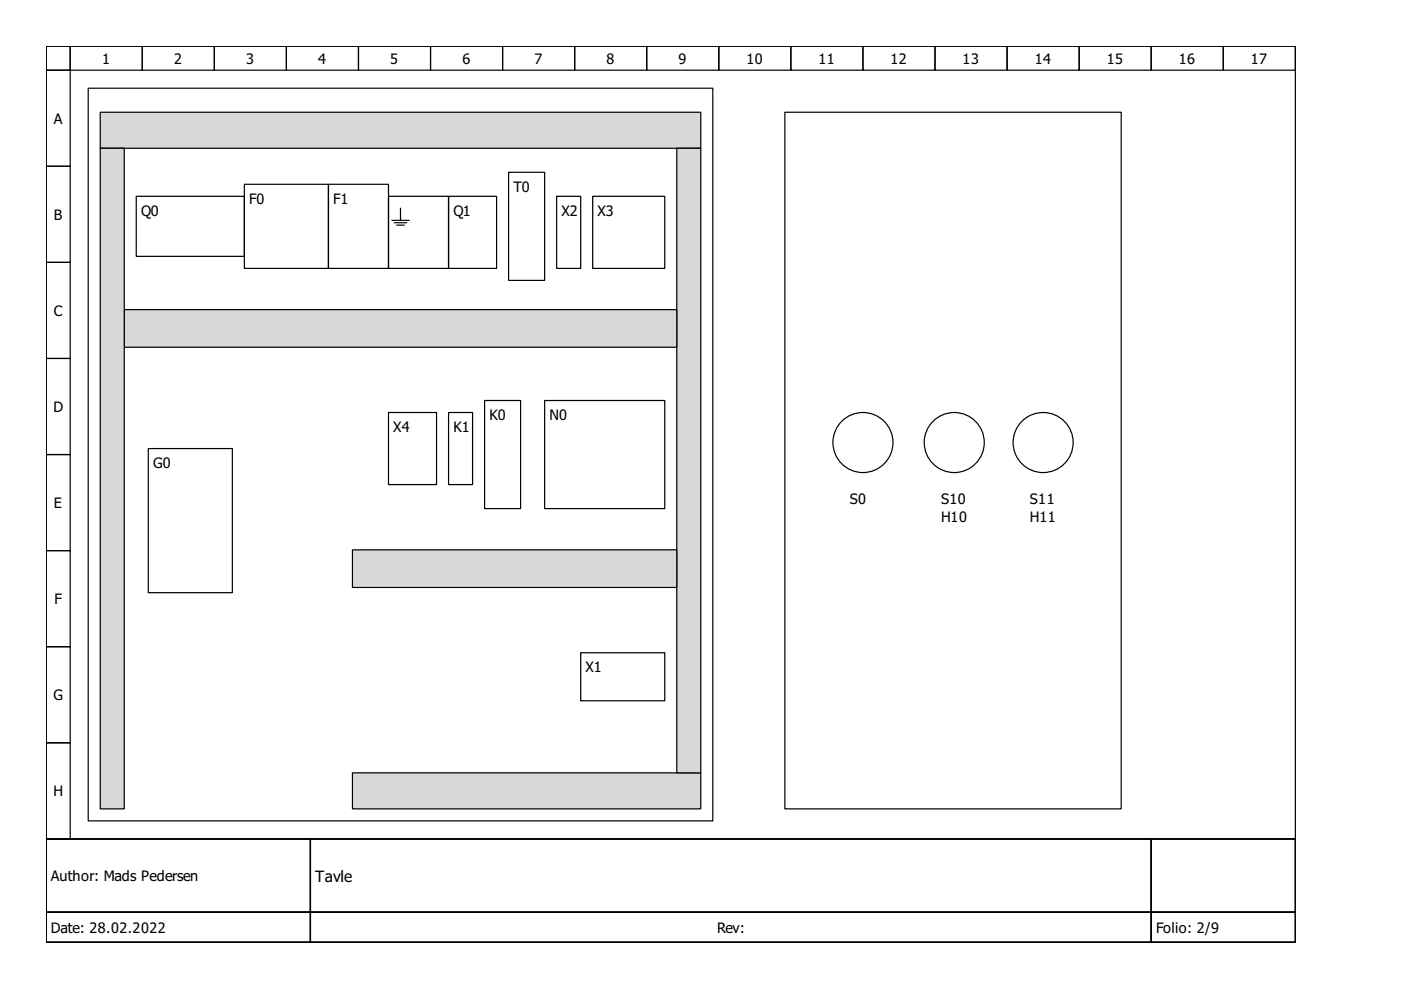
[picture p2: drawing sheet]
<svg xmlns="http://www.w3.org/2000/svg" width="297mm" height="210mm" viewBox="0 0 297 210" stroke-linecap="round" stroke-linejoin="round" font-family="sans-serif">
<g fill="none" stroke="#000" stroke-width=".25">
<path d="M9.8 9.8h264.8v168.1h-264.8zM9.8 9.8h5.1v5.1h-5.1zM9.8 14.9h5.1v20.4h-5.1zM14.9 9.8h15.3v5.1h-15.3zM30.2 9.8h15.2v5.1h-15.2zM45.4 9.8h15.3v5.1h-15.3zM60.7 9.8h15.3v5.1h-15.3zM76 9.8h15.3v5.1h-15.3zM91.3 9.8h15.3v5.1h-15.3zM106.6 9.8h15.2v5.1h-15.2zM121.8 9.8h15.3v5.1h-15.3zM137.1 9.8h15.3v5.1h-15.3z"/>
<path d="M152.4 9.8h15.3v5.1h-15.3zM167.7 9.8h15.3v5.1h-15.3zM183 9.8h15.2v5.1h-15.2zM198.2 9.8h15.3v5.1h-15.3zM213.5 9.8h15.3v5.1h-15.3zM228.8 9.8h15.3v5.1h-15.3zM244.1 9.8h15.3v5.1h-15.3zM259.4 9.8h15.2v5.1h-15.2zM9.8 35.3h5.1v20.3h-5.1zM69.6 39.1h12.8v17.8h-12.8zM166.4 23.8h71.3v147.7h-71.3zM9.8 55.6h5.1v20.4h-5.1z"/>
<path d="M95.1 41.6h10.2v15.3h-10.2zM118 41.6h5.1v15.3h-5.1zM125.7 41.6h15.2v15.3h-15.2zM9.8 76h5.1v20.4h-5.1zM9.8 96.4h5.1v20.3h-5.1zM95.1 87.5h5.1v15.2h-5.1zM9.8 116.7h5.1v20.4h-5.1zM9.8 137.1h5.1v20.4h-5.1zM9.8 157.5h5.1v20.4h-5.1zM9.8 177.9h264.8v21.9h-264.8zM9.8 177.9h56v15.5h-56zM65.8 177.9h178.3v15.5h-178.3z"/>
<path d="M244.1 177.9h30.5v15.5h-30.5zM9.8 193.4h56v6.4h-56zM65.8 193.4h178.3v6.4h-178.3zM244.1 193.4h30.5v6.4h-30.5z"/>
<circle cx="202.3" cy="93.8" r="6.4"/>
</g>
<path d="M21.2 23.8h127.4v7.6h-127.4z" fill="#d8d8d8" stroke="#000" stroke-width=".25"/>
<path d="M51.8 39.1h17.8v17.8h-17.8z" fill="none" stroke="#000" stroke-width=".25"/>
<path d="M74.7 163.9h73.9v7.6h-73.9z" fill="#d8d8d8" stroke="#000" stroke-width=".25"/>
<path d="M18.7 18.7h132.4v155.3h-132.4zM107.8 36.5h7.7v22.9h-7.7zM102.7 84.9h7.7v22.9h-7.7zM123.1 138.4h17.8v10.2h-17.8z" fill="none" stroke="#000" stroke-width=".25"/>
<g fill="#d8d8d8" stroke="#000" stroke-width=".25">
<path d="M143.5 31.4h5.1v132.5h-5.1z"/>
<path d="M26.3 65.6h117.2v8h-117.2z"/>
</g>
<path d="M28.9 41.6h22.9v12.8h-22.9zM31.4 95.1h17.9v30.6h-17.9z" fill="none" stroke="#000" stroke-width=".25"/>
<path d="M21.2 31.4h5.1v140.1h-5.1z" fill="#d8d8d8" stroke="#000" stroke-width=".25"/>
<circle cx="221.2" cy="93.8" r="6.4" fill="none" stroke="#000" stroke-width=".25"/>
<path d="M74.7 116.6h68.8v8h-68.8z" fill="#d8d8d8" stroke="#000" stroke-width=".25"/>
<g fill="none" stroke="#000" stroke-width=".25">
<path d="M82.4 41.6h12.7v15.3h-12.7zM83.1 46.7h3.6M83.6 47.2h2.6M84.2 47.7h1.5M84.9 44.2v2.5M82.4 87.5h10.2v15.2h-10.2zM115.5 84.9h25.4v22.9h-25.4z"/>
<circle cx="183" cy="93.8" r="6.4"/>
</g>
<text font-size="3.3" x="66.8" y="186.9">Tavle</text>
<g font-size="3.1">
<text x="21.6" y="13.5">1</text>
<text x="36.9" y="13.5">2</text>
<text x="52.2" y="13.5">3</text>
<text x="67.5" y="13.5">4</text>
<text x="82.8" y="13.5">5</text>
<text x="98" y="13.5">6</text>
<text x="113.3" y="13.5">7</text>
<text x="128.6" y="13.5">8</text>
<text x="143.9" y="13.5">9</text>
<text x="158.3" y="13.5">10</text>
<text x="173.5" y="13.5">11</text>
<text x="188.8" y="13.5">12</text>
<text x="204.1" y="13.5">13</text>
<text x="219.4" y="13.5">14</text>
<text x="234.7" y="13.5">15</text>
<text x="249.9" y="13.5">16</text>
<text x="265.2" y="13.5">17</text>
<text x="11.4" y="26.2">A</text>
<text x="108.9" y="40.6">T0</text>
<text x="11.4" y="46.6">B</text>
<text x="29.9" y="45.7">Q0</text>
<text x="52.8" y="43.2">F0</text>
<text x="70.7" y="43.2">F1</text>
<text x="96.1" y="45.7">Q1</text>
<text x="119" y="45.7">X2</text>
<text x="126.7" y="45.7">X3</text>
<text x="11.4" y="67">C</text>
<text x="11.3" y="87.3">D</text>
<text x="103.8" y="89">K0</text>
<text x="116.5" y="89">N0</text>
<text x="83.4" y="91.5">X4</text>
<text x="96.1" y="91.5">K1</text>
<text x="32.5" y="99.2">G0</text>
<text x="11.4" y="107.7">E</text>
<text x="180.2" y="106.8">S0</text>
<text x="199.5" y="106.8">S10</text>
<text x="218.4" y="106.8">S11</text>
<text x="199.5" y="110.6">H10</text>
<text x="218.4" y="110.6">H11</text>
<text x="11.6" y="128.1">F</text>
<text x="124.1" y="142.5">X1</text>
<text x="11.3" y="148.5">G</text>
<text x="11.3" y="168.8">H</text>
<text x="10.8" y="186.8">Author: Mads Pedersen</text>
<text x="10.8" y="197.7">Date: 28.02.2022</text>
<text x="152" y="197.7">Rev:</text>
<text x="245.1" y="197.7">Folio: 2/9</text>
</g>
</svg>
